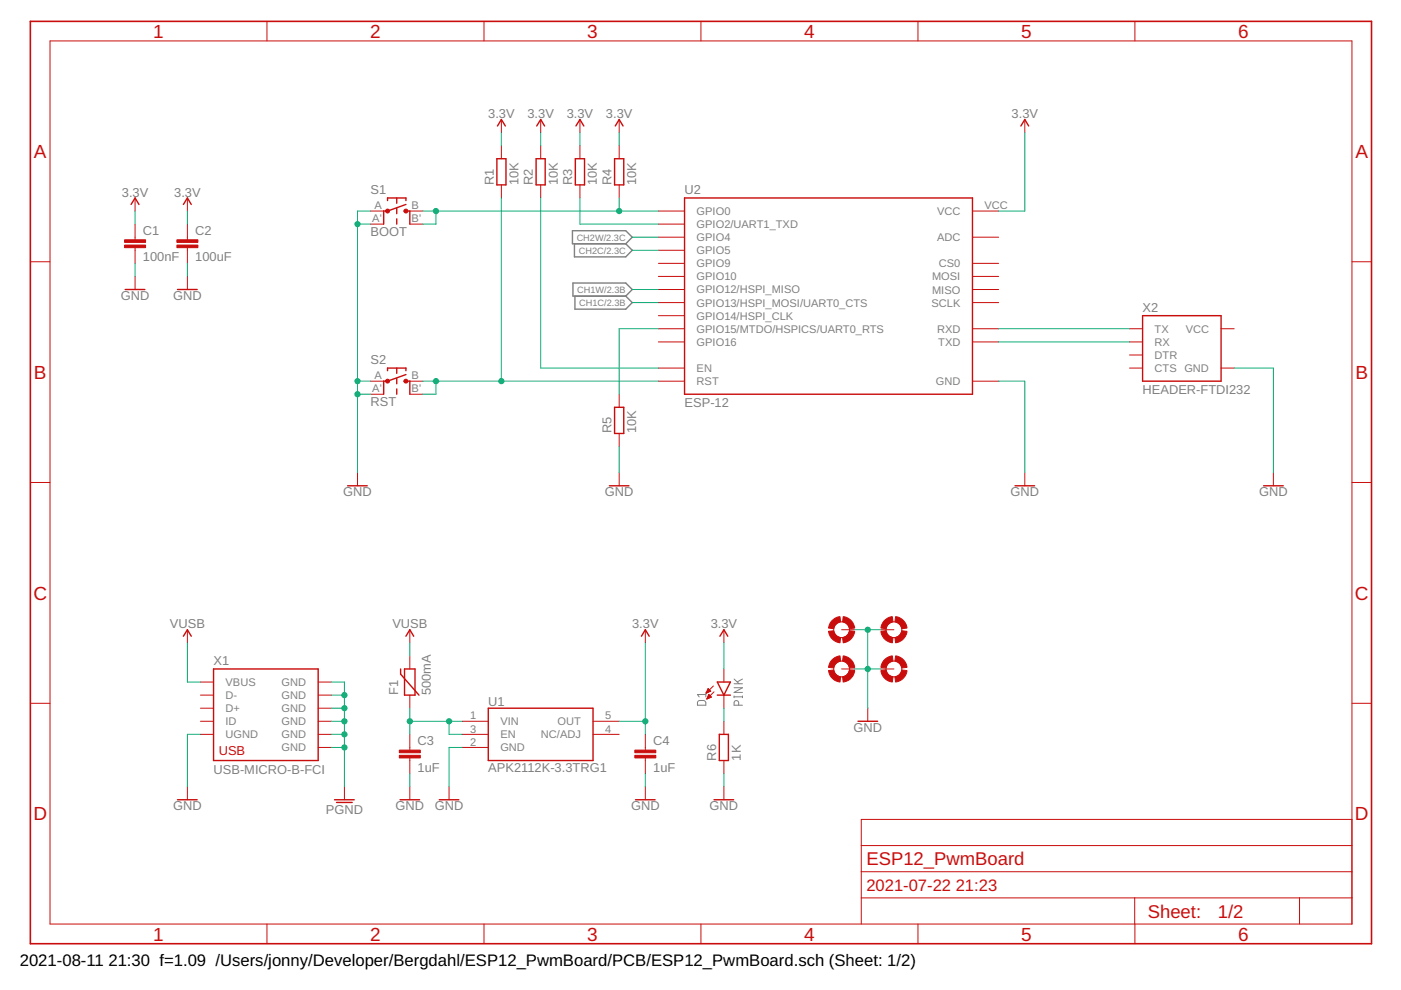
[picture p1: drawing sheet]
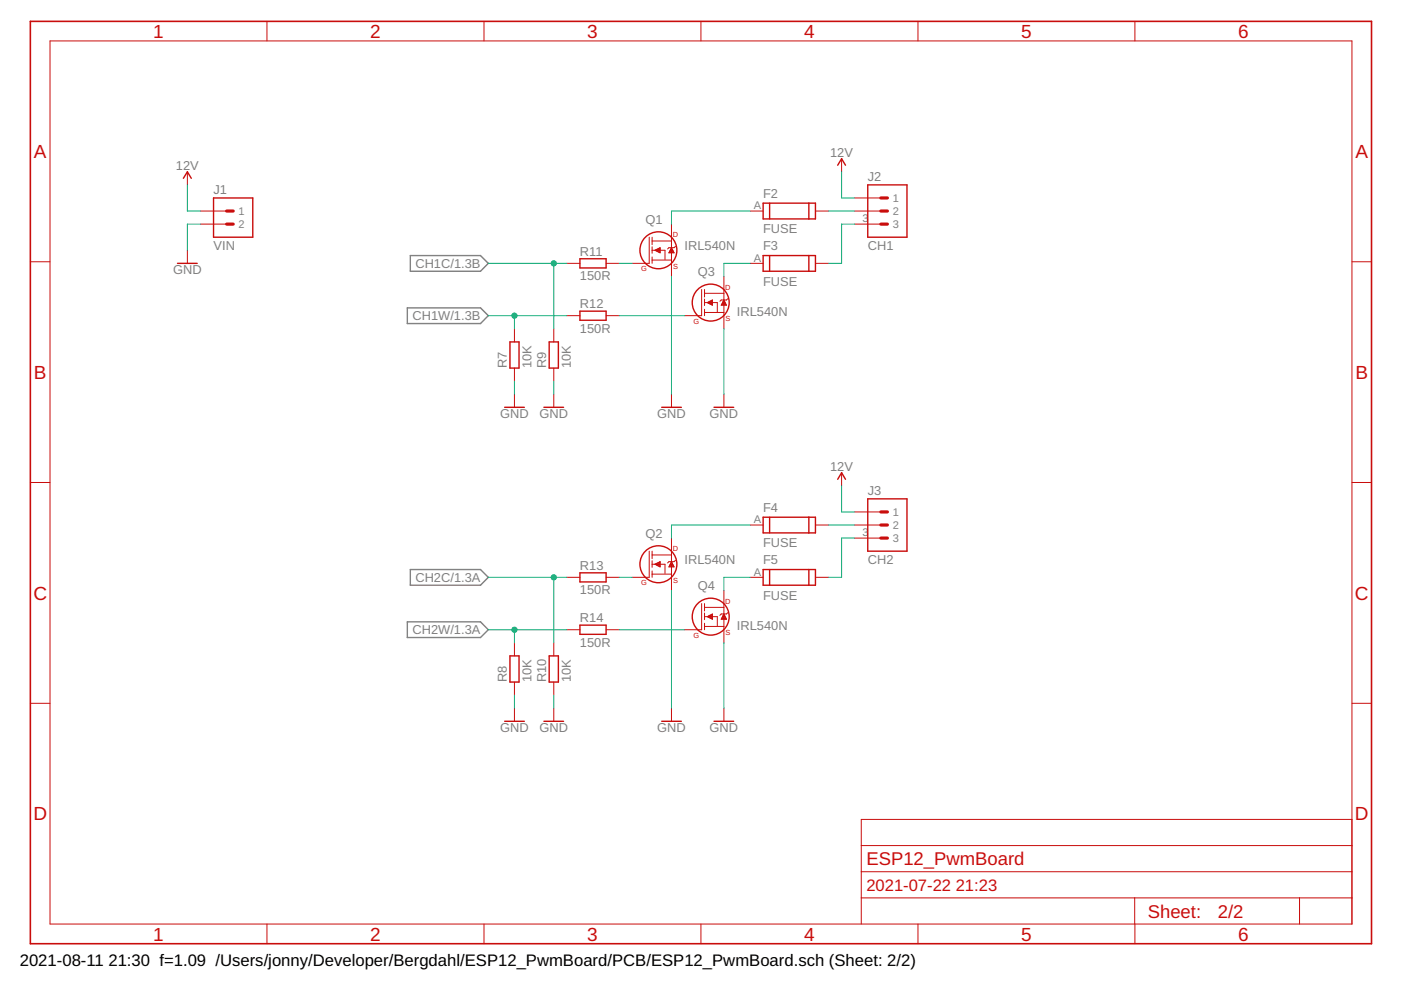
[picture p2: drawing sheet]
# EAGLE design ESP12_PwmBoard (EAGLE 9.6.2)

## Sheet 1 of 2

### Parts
C1  100nF  CAPC0603  [C0603]
C2  100uF  CAPC0603  [C0603]
C3  1uF  CAPC0603  [C0603]
C4  1uF  CAPC0603  [C0603]
D1  PINK  LED0603  [LED0603]
F1  500mA  PTC0ZCJ  [PTC-0ZCJ-1206]
H1  MOUNTHOLE-PAD3.2  [3.2-PAD]
H2  MOUNTHOLE-PAD3.2  [3.2-PAD]
H3  MOUNTHOLE-PAD3.2  [3.2-PAD]
H4  MOUNTHOLE-PAD3.2  [3.2-PAD]
R1  10K  RESISTOR0603  [R0603]
R2  10K  RESISTOR0603  [R0603]
R3  10K  RESISTOR0603  [R0603]
R4  10K  RESISTOR0603  [R0603]
R5  10K  RESISTOR0603  [R0603]
R6  1K  RESISTOR0603  [R0603]
S1  BOOT  TACT-SWITCH-EVQEVQ-Q2Y03W  [TACT-SWITCH-EVQ]
S2  RST  TACT-SWITCH-EVQEVQ-Q2Y03W  [TACT-SWITCH-EVQ]
U1  APK2112K-3.3TRG1  REGULATOR-AP2112KK-SOT23-5  [SOT23-5]
U2  ESP-12  ESP-12E  [ESP-12E]
X1  USB-MICRO-B-FCI  [USB-MICRO-B-FCI]
X2  HEADER-FTDI232  [FTDI232-1X06]

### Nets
3.3V: C1.1 C2.1 C4.1 D1.A R1.2 R2.2 R3.2 R4.2 U1.5(OUT) U2.VCC
CH1C: U2.GPIO13(GPIO13/HSPI_MOSI/UART0_CTS) ; also sheet 2
CH1W: U2.GPIO12(GPIO12/HSPI_MISO) ; also sheet 2
CH2C: U2.GPIO5 ; also sheet 2
CH2W: U2.GPIO4 ; also sheet 2
GND: C1.2 C2.2 C3.2 C4.2 H1.B3,2(MOUNT) H2.B3,2(MOUNT) H3.B3,2(MOUNT) H4.B3,2(MOUNT) R5.1 R6.1 S1.A S1.A' S2.A S2.A' U1.2(GND) U2.GND X1.5(UGND) X2.GND ; also sheet 2
N$1: R4.1 S1.B S1.B' U2.GPIO0
N$2: R1.1 S2.B S2.B' U2.RST
N$3: R2.1 U2.EN
N$4: C3.1 F1.1 U1.1(VIN) U1.3(EN)
N$5: R3.1 U2.GPIO2(GPIO2/UART1_TXD)
N$6: U2.RXD X2.TX
N$7: U2.TXD X2.RX
N$8: D1.C R6.2
N$9: R5.2 U2.GPIO15(GPIO15/MTDO/HSPICS/UART0_RTS)
PGND: X1.GND@1(GND) X1.GND@2(GND) X1.GND@3(GND) X1.GND@4(GND) X1.GND@5(GND) X1.GND@6(GND)
VUSB: F1.2 X1.1(VBUS)
Unconnected: U1.4(NC/ADJ) U2.ADC U2.CS0 U2.GPIO9 U2.GPIO10 U2.GPIO14(GPIO14/HSPI_CLK) U2.GPIO16 U2.MISO U2.MOSI U2.SCLK X1.2(D-) X1.3(D+) X1.4(ID) X2.CTS X2.DTR

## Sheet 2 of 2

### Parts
F2  FUSE  FUSETEAL  [FUSE-TEAL]
F3  FUSE  FUSETEAL  [FUSE-TEAL]
F4  FUSE  FUSETEAL  [FUSE-TEAL]
F5  FUSE  FUSETEAL  [FUSE-TEAL]
J1  VIN  TERMINAL-1X02-5.08OSTTC022162  [ONSHORE-OSTTC022162]
J2  CH1  TERMINAL-1X03-5.08OSTTC032162  [ONSHORE-OSTTC032162]
J3  CH2  TERMINAL-1X03-5.08OSTTC032162  [ONSHORE-OSTTC032162]
Q1  IRL540N  MOSFET-NCHTO-220AB  [TO-220AB]
Q2  IRL540N  MOSFET-NCHTO-220AB  [TO-220AB]
Q3  IRL540N  MOSFET-NCHTO-220AB  [TO-220AB]
Q4  IRL540N  MOSFET-NCHTO-220AB  [TO-220AB]
R7  10K  RESISTOR0603  [R0603]
R8  10K  RESISTOR0603  [R0603]
R9  10K  RESISTOR0603  [R0603]
R10  10K  RESISTOR0603  [R0603]
R11  150R  RESISTOR0603  [R0603]
R12  150R  RESISTOR0603  [R0603]
R13  150R  RESISTOR0603  [R0603]
R14  150R  RESISTOR0603  [R0603]

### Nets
12V: J1.1 J2.1 J3.1
CH1C: R9.2 R11.1 ; also sheet 1
CH1W: R7.2 R12.1 ; also sheet 1
CH2C: R10.2 R13.1 ; also sheet 1
CH2W: R8.2 R14.1 ; also sheet 1
GND: J1.2 Q1.3(S) Q2.3(S) Q3.3(S) Q4.3(S) R7.1 R8.1 R9.1 R10.1 ; also sheet 1
N$10: Q3.1(G) R12.2
N$11: Q1.1(G) R11.2
N$12: F3.A Q3.2(D)
N$13: F2.A Q1.2(D)
N$14: F3.B J2.3
N$15: F2.B J2.2
N$16: Q4.1(G) R14.2
N$17: Q2.1(G) R13.2
N$18: F5.A Q4.2(D)
N$19: F4.A Q2.2(D)
N$20: F5.B J3.3
N$21: F4.B J3.2

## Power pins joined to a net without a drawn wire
VCC: X2.VCC
